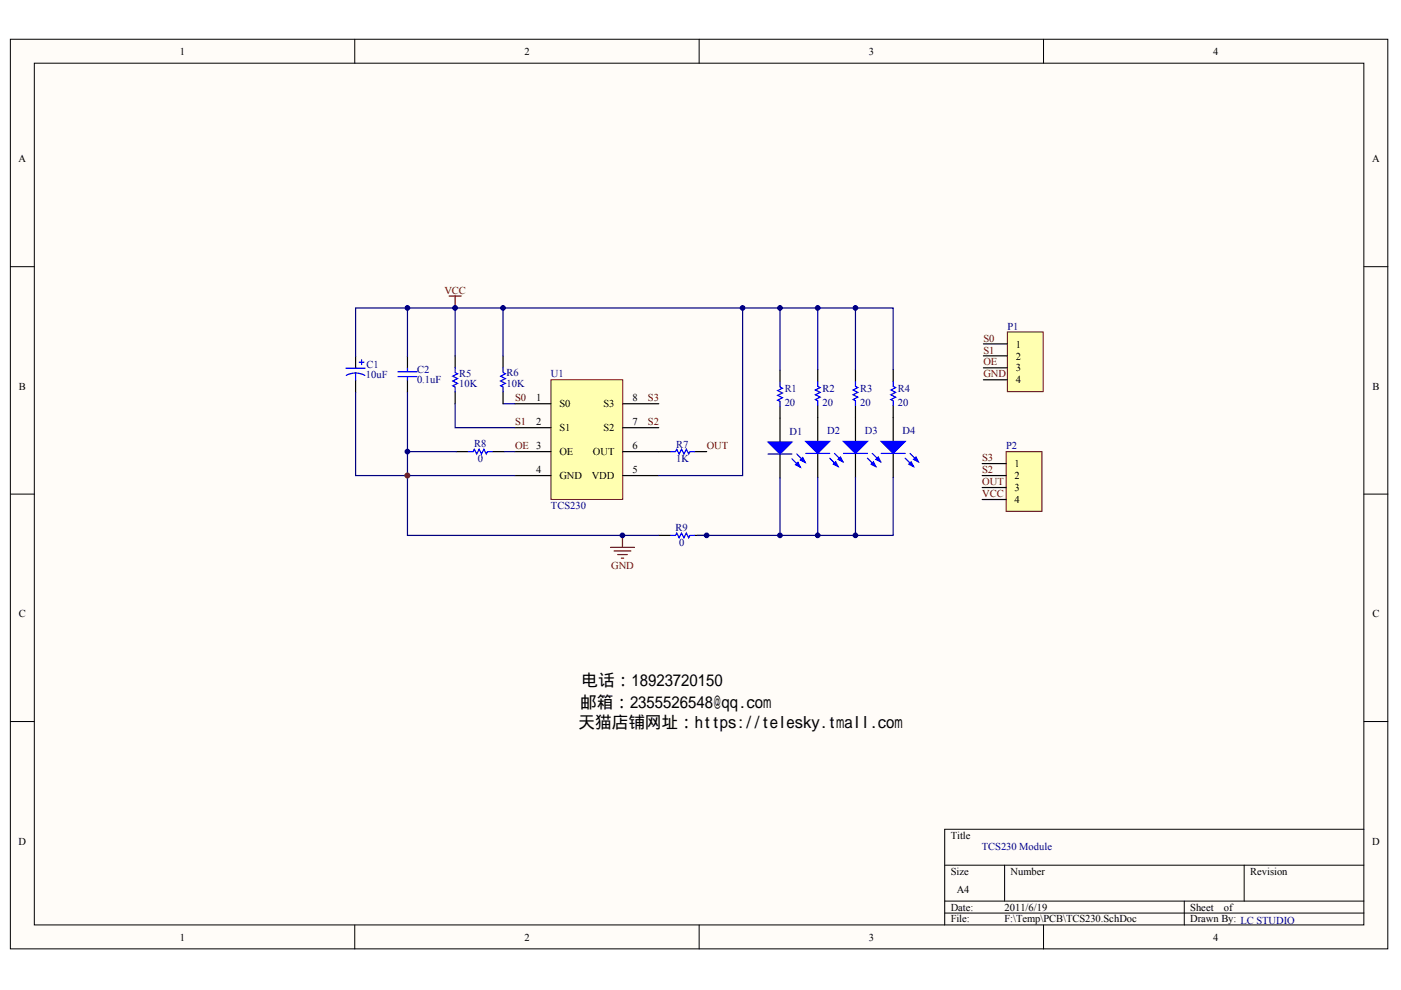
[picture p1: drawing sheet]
<svg xmlns="http://www.w3.org/2000/svg" width="297mm" height="210mm" viewBox="0 0 297 210" stroke-linecap="round" stroke-linejoin="round" font-family="sans-serif">
<g fill="#fffcf8" stroke="#000" stroke-width=".21">
<path d="M2.2 8.3h292v192.9h-292z"/>
<path d="M7.3 13.4h281.9v182.7h-281.9z"/>
</g>
<g fill="none" stroke="#000" stroke-width=".21">
<path d="M75.2 8.3v5.1M148.2 8.3v5.1M221.2 8.3v5.1M2.2 56.5h5.1M289.2 56.5h5.1M2.2 104.8h5.1M289.2 104.8h5.1M2.2 153h5.1M289.2 153h5.1M289.2 175.8h-88.9v20.3M75.2 196.1v5.1M148.2 196.1v5.1"/>
<path d="M200.3 183.4h88.9M200.3 191.1h88.9M200.3 193.6h88.9M213 183.4v7.7M221.2 196.1v5.1M251.1 191.1v5M263.8 183.4v7.7"/>
</g>
<circle cx="86.4" cy="100.8" r=".5" fill="#000080" stroke="#000080" stroke-width=".21"/>
<path d="M116.8 80.5h15.2v25.4h-15.2z" fill="#ffffb0" stroke="#800000" stroke-width=".21"/>
<g fill="none" stroke="#000" stroke-width=".25">
<path d="M75.4 75.5v2.6M86.4 75.5v2.6M96.5 75.5v2.5M106.7 75.5v2.5M165.4 78.5v2.5M173.4 78.4v2.5M181.4 78.4v2.5M189.4 78.4v2.5M75.4 80.6v2.5M86.4 80.6v2.5M96.5 83.1v2.5M106.7 83.1v2.5"/>
<path d="M109.2 85.6h7.6M109.2 90.7h7.6M109.2 95.8h7.6M132.1 85.6h7.6M132.1 90.7h7.6M132.1 95.8h10.1M147.3 95.8h2.5M165.4 86.1v7.6M165.4 96.3v5M173.4 86v7.6M173.4 96.1v5.1M181.4 86v7.6"/>
<path d="M181.4 96.1v5.1M189.4 86v7.6M189.4 96.1v5.1M109.2 100.8h7.6M132.1 100.8h7.6M139.7 113.5h2.5M147.3 113.5h2.5"/>
</g>
<path d="M95.2 62.8h2.6M96.5 62.8v2.5M129.4 116.1h5.1M130.2 116.8h3.6M131 117.6h2M131.7 118.3h.5M132 113.5v2.6" fill="none" stroke="#800000" stroke-width=".25"/>
<g fill="none" stroke="#000080" stroke-width=".25">
<path d="M86.4 65.3v10.2M96.5 75.5v-10.2h10.2v10.2M96.5 65.3h-21.1v10.2M106.7 65.3h74.7v13.1M157.5 65.3v35.5h-17.8M165.4 65.3v13.2M173.4 65.3v13.1M181.4 65.3h8v13.1M75.4 83.1v17.7h33.8M96.5 85.6v5.1h12.7M106.7 85.6h2.5M165.4 101.3v12.2"/>
<path d="M173.4 101.2v12.3h-25.6M181.4 101.2v12.3h-8M189.4 101.2v12.3h-8"/>
</g>
<g fill="none" stroke="#00f" stroke-width=".25">
<path d="M73.4 78.1h4M73.4 79.6a4.1 4.1 0 0 1 3.9 0M75.4 79.1v1.5M76.2 76.8h1M76.7 76.3v1M84.4 79.8h4M84.4 78.8h4M86.4 78.1v.7M86.4 79.8v.8M96.5 78v1l.5 .3-1 .5 1 .5-1 .5 1 .5-1 .5 .5 .3v1M106.7 78v1l.5 .3-1.1 .5 1.1 .5-1.1 .5 1.1 .5-1.1 .5 .6 .3v1M142.2 95.8h1l.3-.6 .5 1.1 .5-1.1 .5 1.1 .5-1.1 .5 1.1 .3-.5h1"/>
<path d="M162.8 96.3h5.1M165.4 81v1.1l.5 .2-1 .5 1 .5-1 .5 1 .5-1 .5 .5 .3v1M167.9 97.3l1.8 1.8M168.9 96.3l1.8 1.7M170.8 96.1h5.1M173.4 80.9v1l.5 .3-1 .5 1 .5-1 .5 1 .5-1 .5 .5 .3v1M175.9 97.2l1.8 1.7M176.9 96.1l1.8 1.8M178.8 96.1h5.1M181.4 80.9v1l.5 .3-1 .5 1 .5-1 .5 1 .5-1 .5 .5 .3v1M183.9 97.2l1.8 1.7M184.9 96.1l1.8 1.8"/>
<path d="M186.8 96.1h5.1M189.4 80.9v1l.5 .3-1 .5 1 .5-1 .5 1 .5-1 .5 .5 .3v1M191.9 97.2l1.8 1.7M192.9 96.1l1.8 1.8M142.2 113.5h1l.3-.5 .5 1 .5-1 .5 1 .5-1 .5 1 .3-.5h1"/>
</g>
<g fill="#00f" stroke="#00f" stroke-width=".25">
<path d="M162.8 93.7h5.1l-2.5 2.6z"/>
<path d="M168.7 98.5l.5-.5 .5 1.1z"/>
<path d="M169.7 97.5l.5-.5 .5 1z"/>
<path d="M170.8 93.6h5.1l-2.5 2.5z"/>
<path d="M176.7 98.4l.5-.5 .5 1z"/>
<path d="M177.7 97.4l.5-.5 .5 1z"/>
<path d="M178.8 93.6h5.1l-2.5 2.5z"/>
<path d="M184.7 98.4l.5-.5 .5 1z"/>
<path d="M185.7 97.4l.5-.5 .5 1z"/>
<path d="M186.8 93.6h5.1l-2.5 2.5z"/>
<path d="M192.7 98.4l.5-.5 .5 1z"/>
<path d="M193.7 97.4l.5-.5 .5 1z"/>
</g>
<path d="M213.6 70.4h7.6v12.6h-7.6z" fill="#ffffb0" stroke="#800000" stroke-width=".21"/>
<path d="M208.5 72.9h5.1M208.5 75.5h5.1M208.5 78h5.1M208.5 80.5h5.1" fill="none" stroke="#000" stroke-width=".25"/>
<path d="M213.3 95.8h7.6v12.6h-7.6z" fill="#ffffb0" stroke="#800000" stroke-width=".21"/>
<path d="M96.8 95.8h2.5M104.4 95.8h2.5M208.2 98.3h5.1M208.2 100.8h5.1M208.2 103.4h5.1M208.2 105.9h5.1" fill="none" stroke="#000" stroke-width=".25"/>
<path d="M99.3 95.8h1l.3-.6 .5 1.1 .5-1.1 .5 1.1 .5-1.1 .5 1.1 .3-.5h1" fill="none" stroke="#00f" stroke-width=".25"/>
<path d="M86.4 83.1v30.4h53.3M86.4 95.8h10.4M106.9 95.8h2.3" fill="none" stroke="#000080" stroke-width=".25"/>
<circle cx="86.4" cy="100.8" r=".5" fill="#800000" stroke="#800000" stroke-width=".21"/>
<g fill="#000080" stroke="#000080" stroke-width=".21">
<circle cx="86.4" cy="95.7" r=".5"/>
<circle cx="86.4" cy="65.3" r=".5"/>
<circle cx="96.5" cy="65.3" r=".5"/>
<circle cx="106.6" cy="65.3" r=".5"/>
<circle cx="132" cy="113.5" r=".5"/>
<circle cx="149.8" cy="113.5" r=".5"/>
<circle cx="157.4" cy="65.3" r=".5"/>
<circle cx="165.4" cy="113.5" r=".5"/>
<circle cx="165.4" cy="65.3" r=".5"/>
<circle cx="173.4" cy="113.5" r=".5"/>
<circle cx="173.4" cy="65.3" r=".5"/>
<circle cx="181.4" cy="113.5" r=".5"/>
<circle cx="181.4" cy="65.3" r=".5"/>
</g>
<g font-size="3.5">
<text x="123.3" y="145.5">电话：18923720150</text>
<text x="122.6" y="154.4">天猫店铺网址：https://telesky.tmall.com</text>
<text x="123" y="150.2">邮箱：2355526548@qq.com</text>
</g>
<g font-size="2.2">
<text x="38.2" y="11.6">1</text>
<text x="111.2" y="11.6">2</text>
<text x="184.2" y="11.6">3</text>
<text x="257.2" y="11.6">4</text>
<text x="3.9" y="34.4">A</text>
<text x="290.9" y="34.4">A</text>
<text x="215.4" y="73.7">1</text>
<text x="215.4" y="76.2">2</text>
<text x="4" y="82.6">B</text>
<text x="215.4" y="78.8">3</text>
<text x="215.4" y="81.3">4</text>
<text x="291" y="82.6">B</text>
<text x="113.7" y="85.1">1</text>
<text x="118.6" y="86.4">S0</text>
<text x="127.9" y="86.4">S3</text>
<text x="134.1" y="85.1">8</text>
<text x="113.7" y="90.2">2</text>
<text x="118.6" y="91.5">S1</text>
<text x="127.9" y="91.5">S2</text>
<text x="134.1" y="90.2">7</text>
<text x="134.1" y="95.3">6</text>
<text x="113.7" y="100.3">4</text>
<text x="118.6" y="96.5">OE</text>
<text x="118.6" y="101.6">GND</text>
<text x="125.5" y="101.6">VDD</text>
<text x="125.7" y="96.5">OUT</text>
<text x="134.1" y="100.3">5</text>
<text x="215.1" y="99.1">1</text>
<text x="215.1" y="101.6">2</text>
<text x="215.1" y="104.1">3</text>
<text x="215.1" y="106.7">4</text>
<text x="4" y="130.9">C</text>
<text x="291" y="130.9">C</text>
<text x="4" y="179.1">D</text>
<text x="201.6" y="177.8">Title</text>
<text x="290.9" y="179.1">D</text>
<text x="201.6" y="185.4">Size</text>
<text x="214.3" y="185.4">Number</text>
<text x="265.1" y="185.4">Revision</text>
<text x="202.8" y="189.2">A4</text>
<text x="201.6" y="195.6">File:</text>
<text x="201.6" y="193">Date:</text>
<text x="213" y="195.6">F:\Temp\PCB\TCS230.SchDoc</text>
<text x="213" y="193">2011/6/19</text>
<text x="252.4" y="195.6">Drawn By: LC STUDIO</text>
<text x="252.4" y="193">Sheet</text>
<text x="259.5" y="193">of</text>
<text x="38.2" y="199.4">1</text>
<text x="111.2" y="199.4">2</text>
<text x="184.2" y="199.4">3</text>
<text x="257.2" y="199.4">4</text>
</g>
<g font-size="2.2" fill="#800000">
<text x="94.2" y="62.3">VCC</text>
<text x="208.5" y="72.4">S0</text>
<text x="208.5" y="75">S1</text>
<text x="208.5" y="77.5">OE</text>
<text x="208.5" y="80">GND</text>
<text x="109.2" y="85.1">S0</text>
<text x="137.4" y="85">S3</text>
<text x="109.2" y="90.2">S1</text>
<text x="109.2" y="95.3">OE 3</text>
<text x="137.4" y="90">S2</text>
<text x="149.8" y="95.3">OUT</text>
<text x="208.2" y="97.8">S3</text>
<text x="208.2" y="100.3">S2</text>
<text x="208.2" y="102.9">OUT</text>
<text x="208.2" y="105.4">VCC</text>
<text x="129.6" y="120.6">GND</text>
</g>
<g font-size="2.2" fill="#000080">
<text x="213.6" y="69.9">P1</text>
<text x="77.6" y="80.1">10uF</text>
<text x="77.7" y="78.1">C1</text>
<text x="88.4" y="81.1">0.1uF</text>
<text x="88.4" y="79.1">C2</text>
<text x="97.4" y="82">10K</text>
<text x="97.4" y="80">R5</text>
<text x="107.4" y="82">10K</text>
<text x="107.4" y="79.8">R6</text>
<text x="116.8" y="80">U1</text>
<text x="166.4" y="83.2">R1</text>
<text x="174.4" y="83">R2</text>
<text x="182.4" y="83">R3</text>
<text x="190.4" y="83">R4</text>
<text x="166.4" y="86.1">20</text>
<text x="174.4" y="86">20</text>
<text x="182.4" y="86">20</text>
<text x="190.4" y="86">20</text>
<text x="100.6" y="94.8">R8</text>
<text x="143.4" y="95">R7</text>
<text x="167.4" y="92.2">D1</text>
<text x="175.4" y="92">D2</text>
<text x="183.4" y="92">D3</text>
<text x="191.4" y="92">D4</text>
<text x="213.3" y="95.3">P2</text>
<text x="101.3" y="98">0</text>
<text x="143.4" y="98">1K</text>
<text x="116.8" y="107.9">TCS230</text>
<text x="143.2" y="112.5">R9</text>
<text x="144" y="115.8">0</text>
<text x="208.2" y="180.2">TCS230 Module</text>
</g>
</svg>
